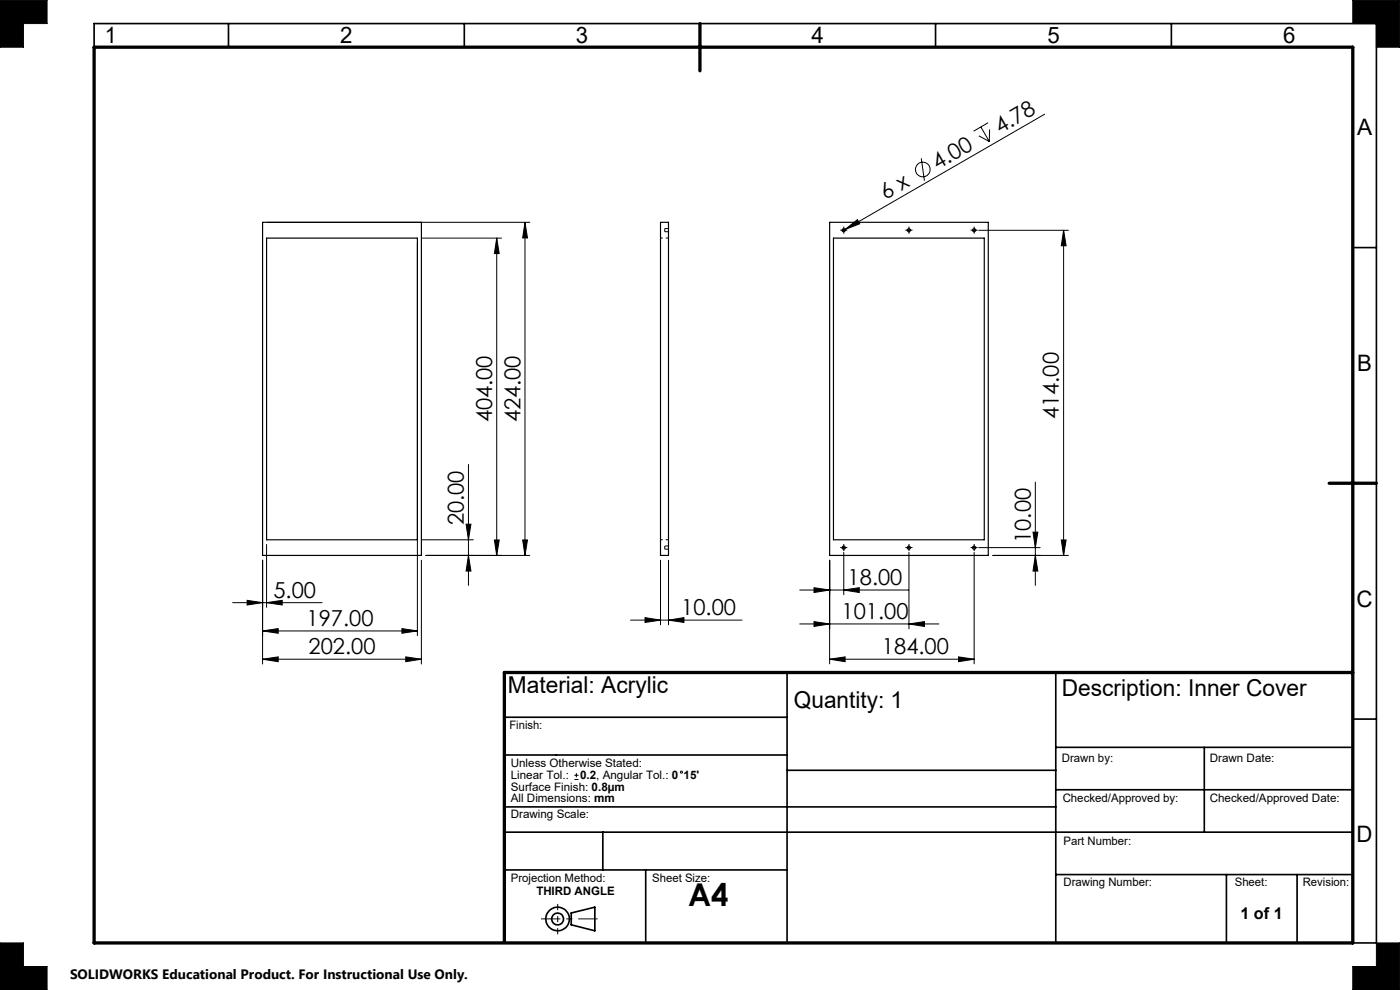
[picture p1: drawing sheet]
<svg xmlns="http://www.w3.org/2000/svg" width="297mm" height="210mm" viewBox="0 0 297 210" stroke-linecap="round" stroke-linejoin="round" font-family="sans-serif">
<g fill="none" stroke="#000" stroke-width=".25">
<path d="M55.7 47.2h33.7v70.6h-33.7zM56.6 50.5h31.9v64h-31.9zM140.1 47.2h1.7v70.6h-1.7zM176 47.2h33.7v70.6h-33.7zM176.8 50.5h32v64h-32z"/>
<circle cx="179" cy="48.8" r=".33"/>
<circle cx="192.8" cy="48.8" r=".33"/>
<circle cx="206.6" cy="48.8" r=".33"/>
<circle cx="179" cy="116.2" r=".33"/>
<circle cx="192.8" cy="116.2" r=".33"/>
<circle cx="206.6" cy="116.2" r=".33"/>
</g>
<path d="M140.2 50.5h1.6M140.2 114.5h1.6" fill="none" stroke="#000" stroke-width=".21" stroke-dasharray="1.3 .6" stroke-dashoffset=".8" stroke-linecap="butt"/>
<path d="M141 48.5v.7M141 116.5v-.7" fill="none" stroke="#000" stroke-width=".21" stroke-dasharray="1.3 .6" stroke-dashoffset=".3" stroke-linecap="butt"/>
<path d="M141 49.2h.8M141.8 48.5h-.8M141 116.5h.8M141.8 115.8h-.8" fill="none" stroke="#000" stroke-width=".21" stroke-dasharray="1.3 .6" stroke-dashoffset=".4" stroke-linecap="butt"/>
<g fill="none" stroke="#000" stroke-width=".35">
<path d="M20 10v-5h272v195h-5M48.5 5v5M98.5 5v5M198.5 5v5M248.5 5v5M287 52.5h5M107 152.1h60M167 142.7v57M224 142.7v57M224 158.5h63M255.5 158.5v18M287 152.5h5"/>
<path d="M107 171.2h117M107 176.5h180M107 160.2h60M127.9 176.5v8M167 163.4h57M224 167.5h63M107 184.5h60M121.2 193.7l5-1.3v5l-5-1.2zM137 184.5v15.2M224 185.5h63M260.2 185.5v14.5M275.2 185.5v14.5"/>
<circle cx="118.3" cy="194.9" r="1.25"/>
<circle cx="118.3" cy="194.9" r="2.5"/>
</g>
<path d="M114.8 194.9h12" fill="none" stroke="#000" stroke-width=".21" stroke-dasharray="15.2 1.3 1.3 1.3" stroke-dashoffset="11.1" stroke-linecap="butt"/>
<path d="M118.3 191.7v6.5" fill="none" stroke="#000" stroke-width=".21" stroke-dasharray="15.2 1.3 1.3 1.3" stroke-dashoffset="13.9" stroke-linecap="butt"/>
<g fill="none" stroke="#000" stroke-width=".21">
<path d="M0 0h10v5h-5v5h-5zM287 0h10v10h-5v-5h-5zM195.4 33.6l.7 4.7M207.6 28.8l2.3 1.2M208.1 26.9l1.8 3.1M209.6 26l-3 1.8M209.9 27.5v2.5M221.6 24.2l-42.3 24.5M56.7 47.2h55.7M88.5 51.5v83.3M89.6 50.5h16.8M105.4 50.5l.5 3.3h-1z"/>
<path d="M105.4 50.5v67.3M111.4 47.2l.5 3.3h-1zM111.4 47.2v70.6M178.6 48.9h.8M179 48.4v.8M179.3 48.7l2.6-2.1 .5 .9zM179.3 48.7l-.6 .3M192.4 48.9h.9M192.8 48.4v.8M206.2 48.9h.9M206.7 48.4v.8M207.6 48.9h19.1"/>
<path d="M225.6 48.9l.6 3.2h-1.1zM225.6 48.9v68.9M99.4 98.5v25.7M55.7 118.8v22.1M56.6 115.5v13.3M89.4 118.8v22.1M89.6 114.5h10.8M90.4 117.8h22M98.9 111.2h1l-.5 3.3zM99.4 117.8l.5 3.3h-1zM104.9 114.5h1l-.5 3.3zM110.9 114.5h1l-.5 3.3z"/>
<path d="M140.1 118.8v13.7M141.8 118.8v13.7M176 118.8v22M178.6 116.2h.8M179 117.2v8.9M179 115.7v.9M192.4 116.2h.9M192.8 117.2v16.2M192.8 115.7v.9M206.2 116.2h.9M206.7 115.7v.9M206.7 117.2v23.6"/>
<path d="M207.6 116.2h13.1M210.6 117.8h16.1M219.1 112.9h1.1l-.6 3.3zM219.6 117.8l.6 3.3h-1.1zM219.6 102.3v21.9M225.1 114.5h1.1l-.6 3.3zM49.4 127.8h18.9M52.4 127.3l3.3 .5-3.3 .5zM55.7 133.8l3.3-.5v1zM55.7 139.8l3.3-.5v1.1zM55.7 133.8h32.8M55.7 139.8h33.7"/>
<path d="M56.6 127.8l3.3-.5v1zM85.3 133.3l3.2 .5-3.2 .5zM86.1 139.3l3.3 .5-3.3 .6zM133.8 131.5h23.6M136.8 131l3.3 .5-3.3 .5zM141.8 131.5l3.3-.5v1zM169.7 125.2h23M169.7 132.4h29.5M172.7 124.7l3.3 .5-3.3 .5zM172.7 131.9l3.3 .5-3.3 .5zM176 139.8l3.3-.5v1.1zM176 139.8h30.7"/>
<path d="M179 125.2l3.3-.5v1zM192.8 132.4l3.3-.5v1zM203.3 139.3l3.4 .5-3.4 .6zM121.8 165.3h.9M121.8 164.5h.9M122.3 164v.9M0 200h5v5h5v5h-10zM287 205h5v-5h5v10h-10z"/>
<circle cx="195.8" cy="35.9" r="1.55"/>
<circle cx="144.6" cy="163.8" r=".22"/>
</g>
<path d="M20 10h267v190h-267zM148.5 5v10M282 102.5h10M287 142.7h-180v57" fill="none" stroke="#000" stroke-width=".7"/>
<path d="M0 0v10h5v-5h5v-5zM0 200v10h10v-5h-5v-5zM292 200v5h-5v5h10v-10zM287 0v5h5v5h5v-10z" fill-rule="evenodd" fill="#000"/>
<g fill="none" stroke="#000" stroke-width=".21" stroke-dasharray="15.2 1.3 1.3 1.3" stroke-linecap="butt">
<path d="M178.6 48.8h-.3M179 48.4v-.3M179 49.2v.4M179.4 48.8h.4M192.4 48.8h-.3M192.8 48.4v-.3M192.8 49.2v.4M193.3 48.8h.3M206.3 48.8h-.4M206.7 48.4v-.3M206.7 49.2v.4M207.1 48.8h.3"/>
<path d="M178.6 116.2h-.3M179 115.7v-.3M179 116.6v.3M179.4 116.2h.4M192.4 116.2h-.3M192.8 115.7v-.3M192.8 116.6v.3M193.3 116.2h.3M206.3 116.2h-.4M206.7 115.7v-.3M206.7 116.6v.3M207.1 116.2h.3"/>
</g>
<g fill="#000">
<path d="M179.3 48.7l2.6-2.1 .5 .9z"/>
<path d="M99.4 117.8l.5 3.3h-1zM98.9 111.2h1l-.5 3.3zM104.9 114.5h1l-.5 3.3zM105.4 50.5l.5 3.3h-1zM110.9 114.5h1l-.5 3.3zM111.4 47.2l.5 3.3h-1zM219.6 117.8l.6 3.3h-1.1zM219.1 112.9h1.1l-.6 3.3zM225.1 114.5h1.1l-.6 3.3zM225.6 48.9l.6 3.2h-1.1z"/>
<path d="M52.4 127.3l3.3 .5-3.3 .5zM56.6 127.8l3.3-.5v1zM55.7 133.8l3.3-.5v1zM85.3 133.3l3.2 .5-3.2 .5zM55.7 139.8l3.3-.5v1.1zM86.1 139.3l3.3 .5-3.3 .6z"/>
<path d="M136.8 131l3.3 .5-3.3 .5zM141.8 131.5l3.3-.5v1zM172.7 124.7l3.3 .5-3.3 .5zM179 125.2l3.3-.5v1zM172.7 131.9l3.3 .5-3.3 .5zM192.8 132.4l3.3-.5v1zM176 139.8l3.3-.5v1.1zM203.3 139.3l3.4 .5-3.4 .6z"/>
</g>
<text font-size="6.7" x="146" y="192.1">A4</text>
<g font-size="4.9">
<text x="107.7" y="147">Material: Acrylic</text>
<text x="225.3" y="147.6">Description: Inner Cover</text>
<text x="168.4" y="150.1">Quantity: 1</text>
</g>
<g font-size="4.8">
<text x="22.3" y="9.2">1</text>
<text x="72.2" y="9.2">2</text>
<text x="122.2" y="9.2">3</text>
<text x="172.2" y="9.2">4</text>
<text x="222.2" y="9.2">5</text>
<text x="272.2" y="9.2">6</text>
<text x="287.9" y="28.7">A</text>
<text x="287.9" y="78.7">B</text>
<text x="287.8" y="128.7">C</text>
<text x="287.8" y="178.7">D</text>
</g>
<g font-size="4.7">
<text x="212.2" y="28.5" transform="rotate(-30 212.2 28.5)">4.78</text>
<text x="198.9" y="36.1" transform="rotate(-30 198.9 36.1)">4.00</text>
<text x="187.9" y="42.5" transform="rotate(-30 187.9 42.5)">6 x</text>
<text x="104.4" y="89.6" transform="rotate(-90 104.4 89.6)">404.00</text>
<text x="110.4" y="89.6" transform="rotate(-90 110.4 89.6)">424.00</text>
<text x="224.7" y="88.9" transform="rotate(-90 224.7 88.9)">414.00</text>
<text x="98.4" y="111.4" transform="rotate(-90 98.4 111.4)">20.00</text>
<text x="218.7" y="115.2" transform="rotate(-90 218.7 115.2)">10.00</text>
<text x="179.8" y="124.1">18.00</text>
<text x="58" y="126.8">5.00</text>
<text x="144.5" y="130.5">10.00</text>
<text x="178.5" y="131.3">101.00</text>
<text x="65" y="132.8">197.00</text>
<text x="65.5" y="138.8">202.00</text>
<text x="187.1" y="138.8">184.00</text>
</g>
<text font-size="3.4" x="263.2" y="194.9">1 of 1</text>
<text font-size="2.9" x="14.9" y="207.6">SOLIDWORKS Educational Product. For Instructional Use Only.</text>
<g font-size="2.5">
<text x="108.1" y="154.7">Finish:</text>
<text x="225.3" y="161.5">Drawn by:</text>
<text x="256.6" y="161.5">Drawn Date:</text>
<text x="108.4" y="162.8">Unless Otherwise Stated:</text>
<text x="108.4" y="165.3">Linear Tol.:</text>
<text x="108.4" y="167.7">Surface Finish: 0.8µm</text>
<text x="123.1" y="165.3">0.2, Angular Tol.: 0</text>
<text x="145" y="165.3">15'</text>
<text x="108.4" y="170.2">All Dimensions: mm</text>
<text x="108.4" y="173.6">Drawing Scale:</text>
<text x="225.4" y="170.2">Checked/Approved by:</text>
<text x="256.6" y="170.2">Checked/Approved Date:</text>
<text x="225.6" y="179.2">Part Number:</text>
<text x="108.4" y="187.1">Projection Method:</text>
<text x="113.8" y="189.9">THIRD ANGLE</text>
<text x="138.3" y="187">Sheet Size:</text>
<text x="225.6" y="187.9">Drawing Number:</text>
<text x="261.9" y="187.9">Sheet:</text>
<text x="276.4" y="187.9">Revision:</text>
</g>
</svg>
